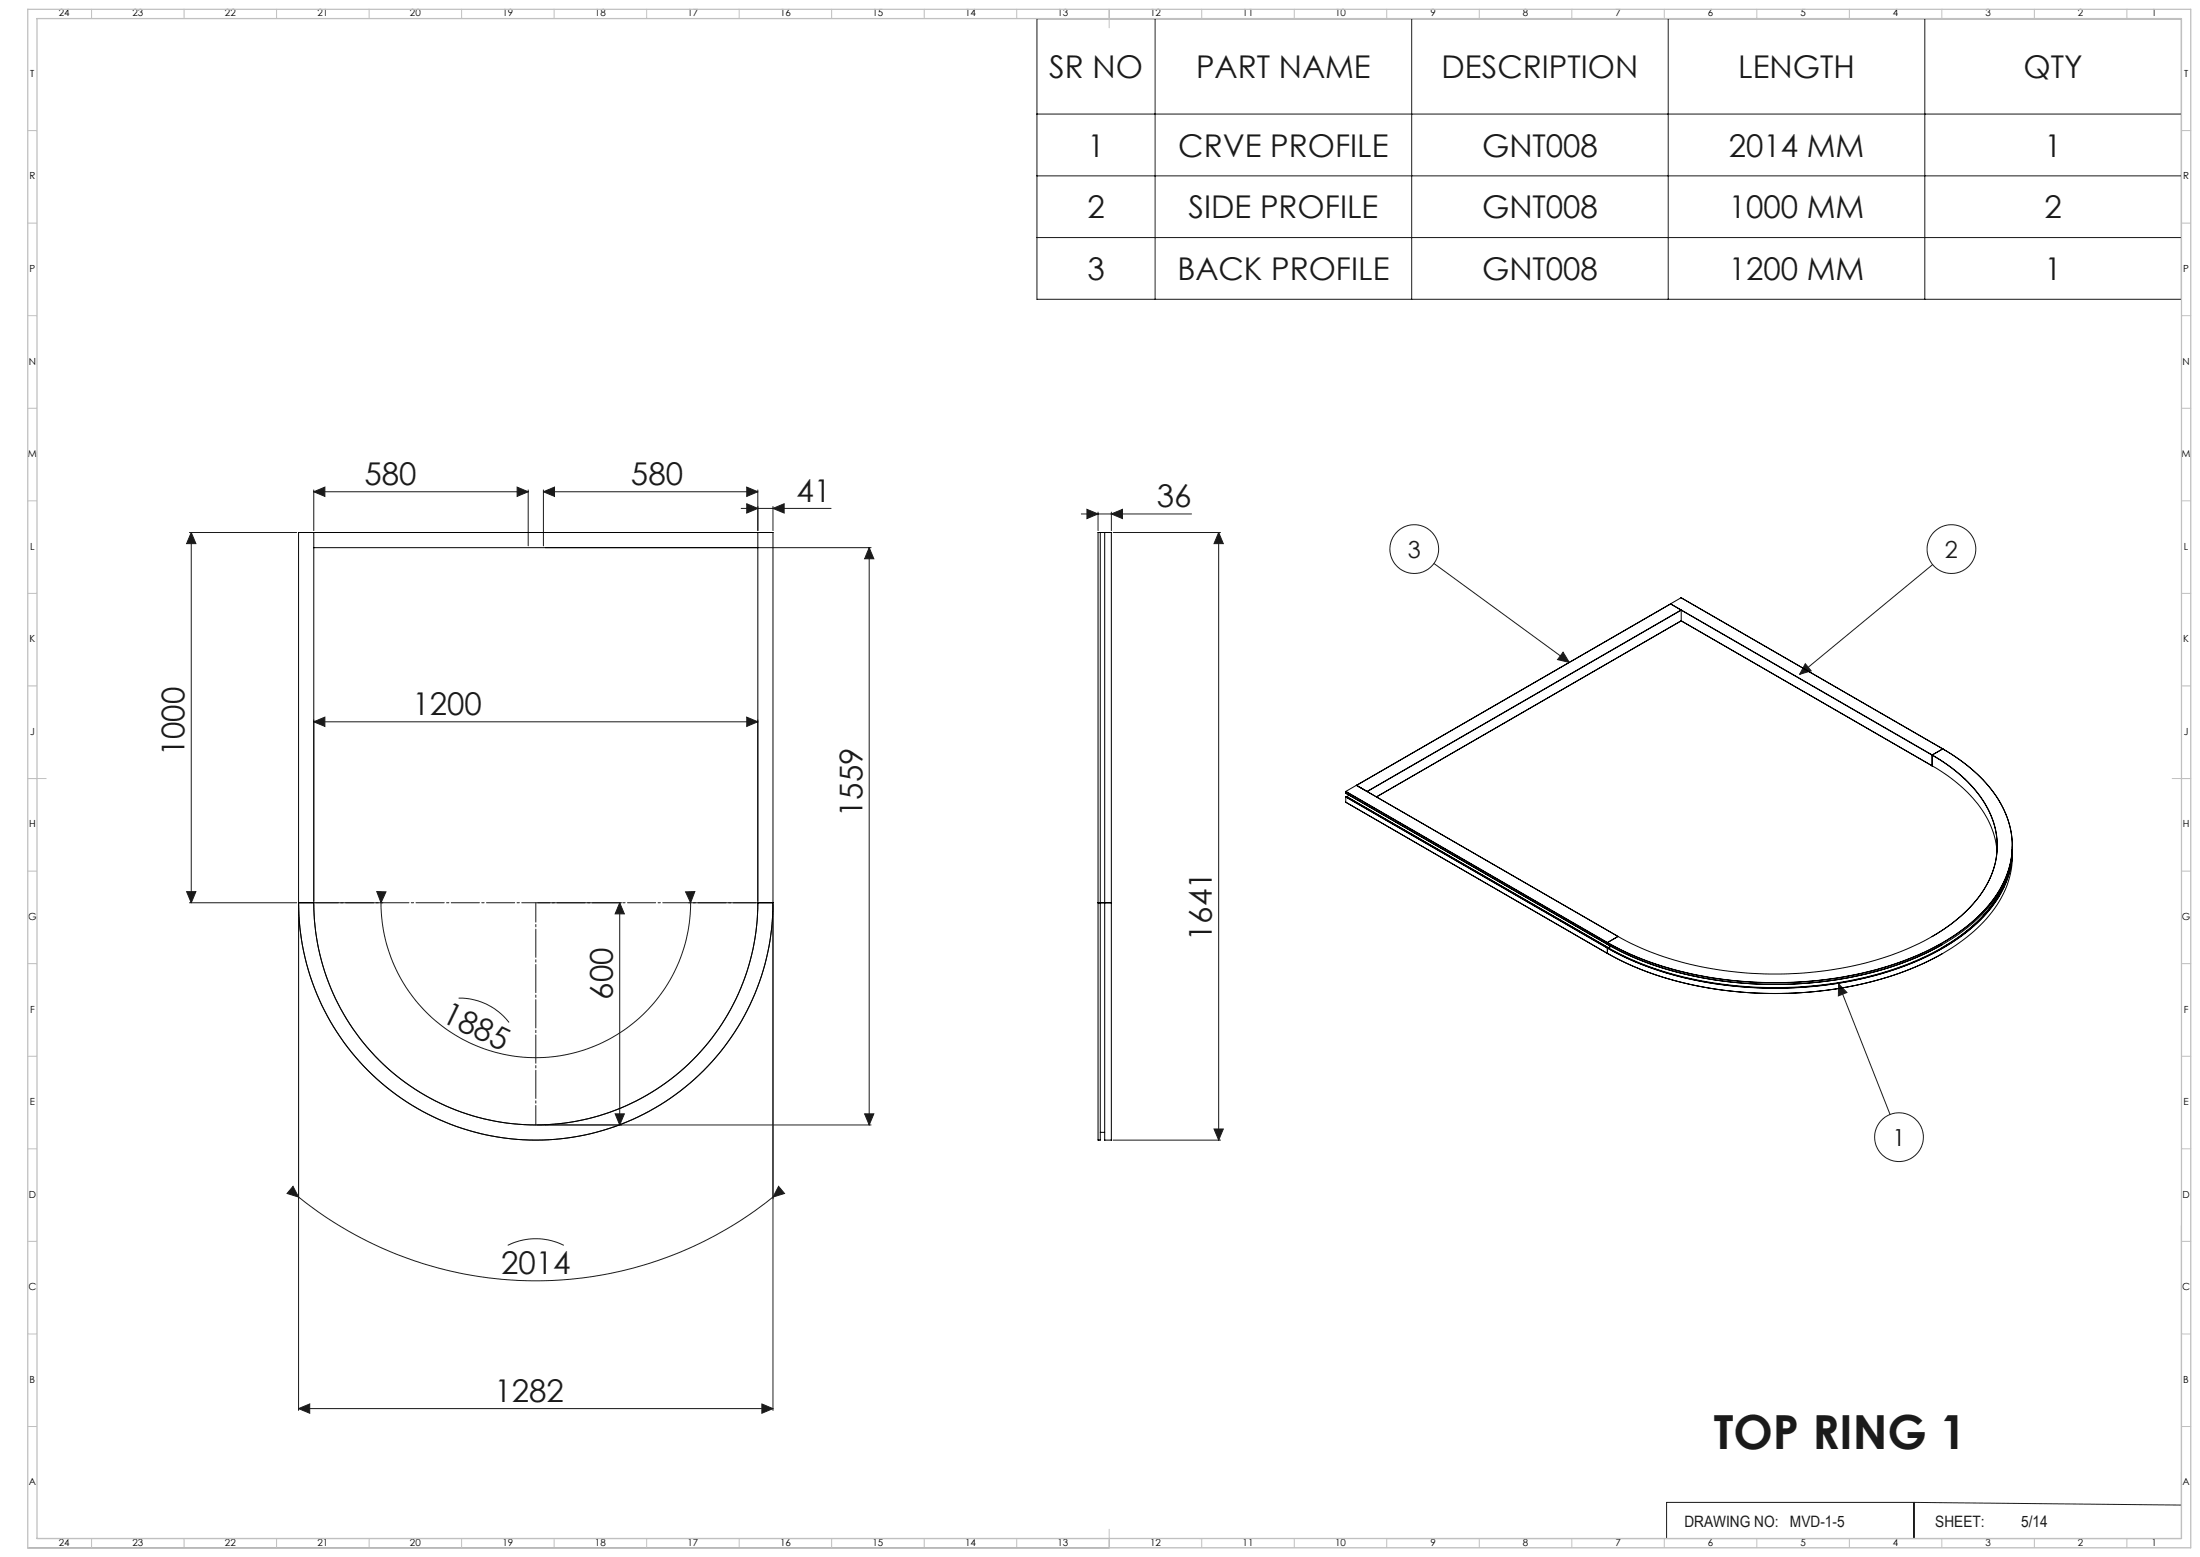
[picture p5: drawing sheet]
<svg xmlns="http://www.w3.org/2000/svg" width="1189mm" height="841mm" viewBox="0 0 1189 841" stroke-linecap="round" stroke-linejoin="round" font-family="sans-serif">
<g fill="none" stroke="#191924" stroke-width=".54">
<path d="M560 10h619v152h-619zM624 10v152M763 10v152M902 10v152M1040 10v152M560 62h619M560 95h619M560 128h619M170 266l6-3v5zM170 265v22M170 266h115M279 263l6 3-6 2z"/>
<path d="M285 265v30M294 266l6-3v5zM294 266h116M294 265v30M401 275h48M404 272l6 3-6 2zM404 263l6 3-6 2zM410 265v22M418 275l6-3v5zM418 274v13M584 278h60M587 275l6 3-6 2z"/>
<path d="M593 277v10M601 278l6-3v5zM601 277v10M102 288h58M103 288l3 6h-5zM103 288v200M295 296h176M470 296l2 6h-5zM470 296v312M602 288h58M659 288v328M659 288l2 6h-5z"/>
<path d="M775 304l73 54M1045 305l-72 59M845 352l3 6-6-2zM976 359l3 3-6 2zM170 390l6-3v5zM170 389v98M170 390h240M404 387l6 3-6 2zM410 389v98M101 482h5l-3 6zM102 488h58M161 488a128 128 0 0 0 129 128 128 128 0 0 0 128-128"/>
<path d="M161 489v273M170 488a120 120 0 0 0 120 120 120 120 0 0 0 120-120M171 488h36M204 482h5l-3 6zM206 488a84 84 0 0 0 84 83 84 84 0 0 0 83-83M291 488h45M335 488v120M335 488l2 6h-5zM371 482h5l-3 6zM372 488h37M418 489v273M248 539a34 34 0 0 1 27 13"/>
<path d="M994 531l4 5-4 2zM994 531l28 71M291 608h180M332 602h5l-2 6zM467 602h5l-2 6zM602 616h58M656 610h5l-2 6zM158 641l3 6-6-2zM161 647a204 204 0 0 0 257 0M421 641l3 4-6 2zM274 673a34 34 0 0 1 31 0M1179 662v169h-430"/>
<path d="M412 758l6 3-6 2zM161 761l6-3v5zM161 761h257M1034 812h-133v19M1034 812v19M1034 812l145 1M15 836h584M20 831h579M648 831h1"/>
<circle cx="764" cy="297" r="13"/>
<circle cx="1055" cy="297" r="13"/>
<circle cx="1026" cy="614" r="13"/>
</g>
<path d="M170 488h240" fill="none" stroke="#191924" stroke-width=".54" stroke-dasharray="15.2 1.3 1.3 1.3" stroke-dashoffset="1.9"/>
<path d="M290 488v120" fill="none" stroke="#191924" stroke-width=".54" stroke-dasharray="15.2 1.3 1.3 1.3" stroke-dashoffset="4.8"/>
<g fill="none" stroke="#c0c0c0" stroke-width=".54">
<path d="M49 5v5M99 5v5M149 5v5M199 5v5M249 5v5M299 5v5M349 5v5M399 5v5M449 5v5M499 5v5M549 5v5M599 5v10"/>
<path d="M649 5v5M699 5v5M749 5v5M799 5v5M849 5v5M899 5v5M949 5v5M999 5v5M1049 5v5M1099 5v5M1149 5v5M15 71h5"/>
<path d="M1179 71h5M15 121h5M1179 121h5M15 171h5M1179 171h5M15 221h5M1179 221h5M15 271h5M1179 271h5M15 321h5M1179 321h5M15 371h5"/>
<path d="M1179 371h5M15 421h10M1174 421h10M15 471h5M1179 471h5M15 521h5M1179 521h5M15 571h5M1179 571h5M15 621h5M1179 621h5M15 671h5"/>
<path d="M1179 671h5M15 721h5M1179 721h5M15 771h5M1179 771h5M49 831v5M99 831v5M149 831v5M199 831v5M249 831v5M299 831v5M349 831v5"/>
<path d="M399 831v5M449 831v5M499 831v5M549 831v5M599 826v10M649 831v5M699 831v5M749 831v5M799 831v5M849 831v5M899 831v5M949 831v5"/>
<path d="M999 831v5M1049 831v5M1099 831v5M1149 831v5"/>
</g>
<path d="M15 5h1169v831h-1169zM20 10h1159v821h-1159z" fill="none" stroke="#c0c0c0" stroke-width=".7"/>
<g fill="#191924">
<path d="M994 531l4 5-4 2zM976 359l3 3-6 2zM845 352l3 6-6-2z"/>
<path d="M170 390l6-3v5zM404 387l6 3-6 2z"/>
<path d="M421 641l3 4-6 2zM158 641l3 6-6-2z"/>
<path d="M335 488l2 6h-5zM332 602h5l-2 6z"/>
<path d="M371 482h5l-3 6zM204 482h5l-3 6z"/>
<path d="M279 263l6 3-6 2zM170 266l6-3v5z"/>
<path d="M587 275l6 3-6 2zM601 278l6-3v5z"/>
<path d="M404 272l6 3-6 2zM418 275l6-3v5zM161 761l6-3v5zM412 758l6 3-6 2z"/>
<path d="M656 610h5l-2 6zM659 288l2 6h-5z"/>
<path d="M101 482h5l-3 6zM103 288l3 6h-5z"/>
<path d="M470 296l2 6h-5zM467 602h5l-2 6z"/>
<path d="M294 266l6-3v5zM404 263l6 3-6 2z"/>
</g>
<g fill="none" stroke="#000" stroke-width=".54">
<path d="M161 288h.1M161 288v200M161 288h257v200M170 288h.1M170 296h.1M170 288v200M170 296h240M410 288h.1M410 296h.1M410 288v200M595 288h.1M595 288v200"/>
<path d="M597 288v200M601 288h.1M601 288h-8v200M601 288v200M903 326h.1M903 326l-170 98M903 326l141 82M909 323h.1M909 330h.1M909 323l141 82M909 323l-6 3M909 330l-170 98"/>
<path d="M909 335h.1M909 335l135 79M909 335l-165 95M909 330v5M1044 414h.1M1044 408a67 67 0 0 1 34 40 47 47 0 0 1-16 45l-7 6-11 7M1044 414a67 67 0 0 1 34 40l1 6M1044 408v6M1044 408h.1M1044 408a66 66 0 0 1 34 40 47 47 0 0 1-16 45 135 135 0 0 1-72 31 188 188 0 0 1-113-17l-3-1M1050 405h.1M1050 405a73 73 0 0 1 36 40 49 49 0 0 1-16 49 137 137 0 0 1-71 33 203 203 0 0 1-125-15l-5-3"/>
<path d="M1050 405l-6 3M1050 405a72 72 0 0 1 36 40 49 49 0 0 1-16 49 137 137 0 0 1-71 33 203 203 0 0 1-125-15l-5-3M727 428h.1M727 433h.1M727 428l142 82M727 433l142 82M727 431v2M727 431l142 81M727 427v1M727 430v1M727 427l142 82M727 430l142 82"/>
<path d="M728 430l141 82M728 430h-1M729 430h-1M733 424l141 82M733 424h.1M733 424l-6 3M1088 457a55 55 0 0 1-23 43 157 157 0 0 1-86 31 194 194 0 0 1-110-21M1088 459a55 55 0 0 1-23 43 156 156 0 0 1-82 31 197 197 0 0 1-112-20l-2-1M1088 460a55 55 0 0 1-23 45 155 155 0 0 1-82 30 197 197 0 0 1-112-19l-2-1M1085 472a56 56 0 0 1-13 23M1085 471a70 70 0 0 1-33 40l-2 1M1086 470a67 67 0 0 1-32 39 185 185 0 0 1-105 24 181 181 0 0 1-80-21"/>
<path d="M1088 460a56 56 0 0 1-23 42 157 157 0 0 1-86 31 193 193 0 0 1-110-21M161 488a128 128 0 0 0 129 128 128 128 0 0 0 128-128M161 488h.1M161 488h9M170 488h.1M170 488a120 120 0 0 0 120 120 120 120 0 0 0 120-120M410 488h.1M410 488h8M418 488h.1M593 488v128h2M593 488h1M594 488h7"/>
<path d="M595 488h.1M595 488v128M597 488v128h4M597 488h.1M601 488h.1M601 488v128M869 515h.1M869 510h.1M869 509v1M869 512v3M869 509h.1M869 510a195 195 0 0 0 114 21 175 175 0 0 0 67-21"/>
<path d="M869 512h.1M869 515a195 195 0 0 0 114 20 174 174 0 0 0 67-20M871 511l-2 1M874 506l-5 3M595 616h.1M595 612h2M601 616h.1"/>
</g>
<text font-size="25.4" fill="#191924" x="926" y="782">TOP RING 1</text>
<g font-size="16.9" fill="#191924">
<text x="567" y="42">SR NO</text>
<text x="646" y="42">PART NAME</text>
<text x="779" y="42">DESCRIPTION</text>
<text x="939" y="42">LENGTH</text>
<text x="1094" y="42">QTY</text>
<text x="588" y="85">1</text>
<text x="637" y="85">CRVE PROFILE</text>
<text x="801" y="85">GNT008</text>
<text x="934" y="85">2014 MM</text>
<text x="1105" y="85">1</text>
<text x="588" y="118">2</text>
<text x="642" y="118">SIDE PROFILE</text>
<text x="801" y="118">GNT008</text>
<text x="934" y="118">1000 MM</text>
<text x="1105" y="118">2</text>
<text x="588" y="151">3</text>
<text x="636" y="151">BACK PROFILE</text>
<text x="801" y="151">GNT008</text>
<text x="934" y="151">1200 MM</text>
<text x="1105" y="151">1</text>
<text x="197" y="262">580</text>
<text x="341" y="262">580</text>
<text x="430" y="271">41</text>
<text x="625" y="274">36</text>
<text x="223" y="386">1200</text>
<text x="100" y="409" transform="rotate(-90 100 409)">1000</text>
<text x="466" y="441" transform="rotate(-90 466 441)">1559</text>
<text x="655" y="508" transform="rotate(-90 655 508)">1641</text>
<text x="331" y="540" transform="rotate(-90 331 540)">600</text>
<text x="238" y="551" transform="rotate(26 238 551)">1885</text>
<text x="271" y="688">2014</text>
<text x="267" y="757">1282</text>
</g>
<g font-size="12.7" fill="#191924">
<text x="761" y="301">3</text>
<text x="1051" y="301">2</text>
<text x="1023" y="619">1</text>
</g>
<g font-size="8.5" fill="#191924">
<text x="910" y="825">DRAWING NO:</text>
<text x="967" y="825">MVD-1-5</text>
<text x="1046" y="825">SHEET:</text>
<text x="1092" y="825">5/14</text>
</g>
<g font-size="5.3">
<text x="32" y="9">24</text>
<text x="72" y="9">23</text>
<text x="122" y="9">22</text>
<text x="172" y="9">21</text>
<text x="222" y="9">20</text>
<text x="272" y="9">19</text>
<text x="322" y="9">18</text>
<text x="372" y="9">17</text>
<text x="422" y="9">16</text>
<text x="472" y="9">15</text>
<text x="522" y="9">14</text>
<text x="572" y="9">13</text>
<text x="622" y="9">12</text>
<text x="672" y="9">11</text>
<text x="722" y="9">10</text>
<text x="773" y="9">9</text>
<text x="823" y="9">8</text>
<text x="873" y="9">7</text>
<text x="923" y="9">6</text>
<text x="973" y="9">5</text>
<text x="1023" y="9">4</text>
<text x="1073" y="9">3</text>
<text x="1123" y="9">2</text>
<text x="1163" y="9">1</text>
<text x="16" y="42">T</text>
<text x="1180" y="42">T</text>
<text x="16" y="97">R</text>
<text x="1180" y="97">R</text>
<text x="16" y="147">P</text>
<text x="1180" y="147">P</text>
<text x="16" y="197">N</text>
<text x="1180" y="197">N</text>
<text x="15" y="247">M</text>
<text x="1179" y="247">M</text>
<text x="16" y="297">L</text>
<text x="1180" y="297">L</text>
<text x="16" y="347">K</text>
<text x="1180" y="347">K</text>
<text x="16" y="397">J</text>
<text x="1180" y="397">J</text>
<text x="16" y="447">H</text>
<text x="1180" y="447">H</text>
<text x="15" y="497">G</text>
<text x="1179" y="497">G</text>
<text x="16" y="547">F</text>
<text x="1180" y="547">F</text>
<text x="16" y="597">E</text>
<text x="1180" y="597">E</text>
<text x="16" y="647">D</text>
<text x="1180" y="647">D</text>
<text x="15" y="697">C</text>
<text x="1179" y="697">C</text>
<text x="16" y="747">B</text>
<text x="1180" y="747">B</text>
<text x="16" y="802">A</text>
<text x="1180" y="802">A</text>
<text x="32" y="835">24</text>
<text x="72" y="835">23</text>
<text x="122" y="835">22</text>
<text x="172" y="835">21</text>
<text x="222" y="835">20</text>
<text x="272" y="835">19</text>
<text x="322" y="835">18</text>
<text x="372" y="835">17</text>
<text x="422" y="835">16</text>
<text x="472" y="835">15</text>
<text x="522" y="835">14</text>
<text x="572" y="835">13</text>
<text x="622" y="835">12</text>
<text x="672" y="835">11</text>
<text x="722" y="835">10</text>
<text x="773" y="835">9</text>
<text x="823" y="835">8</text>
<text x="873" y="835">7</text>
<text x="923" y="835">6</text>
<text x="973" y="835">5</text>
<text x="1023" y="835">4</text>
<text x="1073" y="835">3</text>
<text x="1123" y="835">2</text>
<text x="1163" y="835">1</text>
</g>
</svg>
